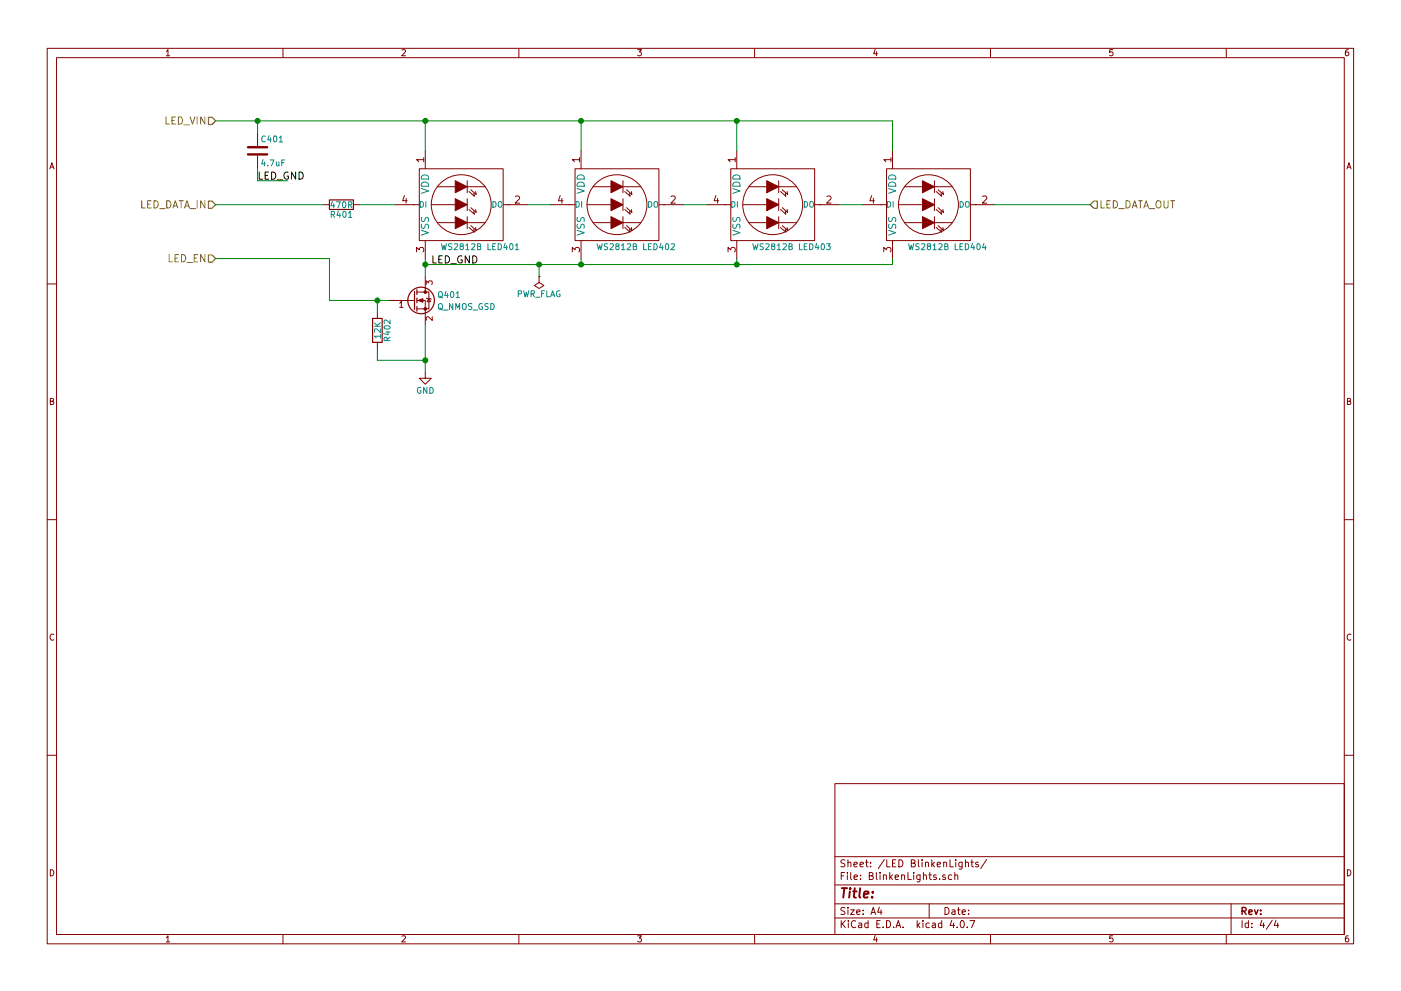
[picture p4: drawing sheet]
EESchema Schematic File Version 2
LIBS:minimum-viable-badge-rescue
LIBS:power
LIBS:device
LIBS:transistors
LIBS:conn
LIBS:linear
LIBS:regul
LIBS:74xx
LIBS:cmos4000
LIBS:adc-dac
LIBS:memory
LIBS:xilinx
LIBS:microcontrollers
LIBS:dsp
LIBS:microchip
LIBS:analog_switches
LIBS:motorola
LIBS:texas
LIBS:intel
LIBS:audio
LIBS:interface
LIBS:digital-audio
LIBS:philips
LIBS:display
LIBS:cypress
LIBS:siliconi
LIBS:opto
LIBS:atmel
LIBS:contrib
LIBS:valves
LIBS:ESP32-footprints-Shem-Lib
LIBS:minimum-viable-badge-parts
LIBS:minimum-viable-badge-cache
EELAYER 25 0
EELAYER END
$Descr A4 11693 8268
encoding utf-8
Sheet 4 4
Title ""
Date ""
Rev ""
Comp ""
Comment1 ""
Comment2 ""
Comment3 ""
Comment4 ""
$EndDescr
Text HLabel 1800 1700 0    60   Input ~ 0
LED_DATA_IN
$Comp
L Q_NMOS_GSD Q401
U 1 1
P 3450 2500
F 0 "Q401" H 3650 2550 50  0000 L CNN
F 1 "Q_NMOS_GSD" H 3650 2450 50  0000 L CNN
F 2 "TO_SOT_Packages_SMD:SOT-23" H 3650 2600 50  0001 C CNN
F 3 "" H 3450 2500 50  0001 C CNN
	1    3450 2500
	1    0    0    -1  
$EndComp
Text HLabel 1800 2150 0    60   Input ~ 0
LED_EN
$Comp
L R R402
U 1 1
P 3150 2750
F 0 "R402" V 3230 2750 50  0000 C CNN
F 1 "12K" V 3150 2750 50  0000 C CNN
F 2 "Resistors_SMD:R_0603_HandSoldering" V 3080 2750 50  0001 C CNN
F 3 "" H 3150 2750 50  0001 C CNN
	1    3150 2750
	1    0    0    -1  
$EndComp
$Comp
L GND #PWR036
U 1 1
P 3550 3100
F 0 "#PWR036" H 3550 2850 50  0001 C CNN
F 1 "GND" H 3550 2950 50  0000 C CNN
F 2 "" H 3550 3100 50  0001 C CNN
F 3 "" H 3550 3100 50  0001 C CNN
	1    3550 3100
	1    0    0    -1  
$EndComp
Text HLabel 1800 1000 0    60   Input ~ 0
LED_VIN
$Comp
L WS2812B LED401
U 1 1
P 3850 1550
F 0 "LED401" H 4200 1050 50  0000 C CNN
F 1 "WS2812B" H 3850 1050 50  0000 C CNN
F 2 "libs:WS2812B" H 4100 950 60  0001 C CIN
F 3 "" H 3850 1550 60  0000 C CNN
	1    3850 1550
	1    0    0    -1  
$EndComp
$Comp
L R R401
U 1 1
P 2850 1700
F 0 "R401" V 2930 1700 50  0000 C CNN
F 1 "470R" V 2850 1700 50  0000 C CNN
F 2 "Resistors_SMD:R_0603_HandSoldering" V 2780 1700 50  0001 C CNN
F 3 "" H 2850 1700 50  0001 C CNN
	1    2850 1700
	0    1    1    0   
$EndComp
$Comp
L C C401
U 1 1
P 2150 1250
F 0 "C401" H 2175 1350 50  0000 L CNN
F 1 "4.7uF" H 2175 1150 50  0000 L CNN
F 2 "Capacitors_SMD:C_0805_HandSoldering" H 2188 1100 50  0001 C CNN
F 3 "" H 2150 1250 50  0001 C CNN
	1    2150 1250
	1    0    0    -1  
$EndComp
Text Label 3600 2200 0    60   ~ 0
LED_GND
Text Label 2150 1500 0    60   ~ 0
LED_GND
$Comp
L WS2812B LED402
U 1 1
P 5150 1550
F 0 "LED402" H 5500 1050 50  0000 C CNN
F 1 "WS2812B" H 5150 1050 50  0000 C CNN
F 2 "libs:WS2812B" H 5400 950 60  0001 C CNN
F 3 "" H 5150 1550 60  0000 C CNN
	1    5150 1550
	1    0    0    -1  
$EndComp
$Comp
L WS2812B LED403
U 1 1
P 6450 1550
F 0 "LED403" H 6800 1050 50  0000 C CNN
F 1 "WS2812B" H 6450 1050 50  0000 C CNN
F 2 "libs:WS2812B" H 6700 950 60  0001 C CNN
F 3 "" H 6450 1550 60  0000 C CNN
	1    6450 1550
	1    0    0    -1  
$EndComp
$Comp
L WS2812B LED404
U 1 1
P 7750 1550
F 0 "LED404" H 8100 1050 50  0000 C CNN
F 1 "WS2812B" H 7750 1050 50  0000 C CNN
F 2 "libs:WS2812B" H 8000 950 60  0001 C CNN
F 3 "" H 7750 1550 60  0000 C CNN
	1    7750 1550
	1    0    0    -1  
$EndComp
Text HLabel 9100 1700 2    60   Input ~ 0
LED_DATA_OUT
Wire Wire Line
	2750 2500 3250 2500
Wire Wire Line
	3150 2600 3150 2500
Connection ~ 3150 2500
Wire Wire Line
	3550 2700 3550 3100
Wire Wire Line
	3550 3000 3150 3000
Wire Wire Line
	3150 3000 3150 2900
Connection ~ 3550 3000
Wire Wire Line
	3000 1700 3300 1700
Wire Wire Line
	2700 1700 1800 1700
Wire Wire Line
	2750 2500 2750 2150
Wire Wire Line
	2750 2150 1800 2150
Wire Wire Line
	1800 1000 7450 1000
Wire Wire Line
	3550 1000 3550 1250
Wire Wire Line
	2150 1100 2150 1000
Connection ~ 2150 1000
Wire Wire Line
	2150 1500 2150 1400
Wire Wire Line
	3550 2300 3550 2150
Wire Wire Line
	3550 2200 7450 2200
Connection ~ 3550 2200
Wire Wire Line
	2150 1500 2400 1500
Wire Wire Line
	4400 1700 4600 1700
Wire Wire Line
	4850 2200 4850 2150
Wire Wire Line
	6150 2200 6150 2150
Connection ~ 4850 2200
Wire Wire Line
	7450 2200 7450 2150
Connection ~ 6150 2200
Wire Wire Line
	7450 1000 7450 1250
Connection ~ 3550 1000
Wire Wire Line
	4850 1250 4850 1000
Connection ~ 4850 1000
Wire Wire Line
	6150 1250 6150 1000
Connection ~ 6150 1000
Wire Wire Line
	5700 1700 5900 1700
Wire Wire Line
	7000 1700 7200 1700
Wire Wire Line
	8300 1700 9100 1700
$Comp
L PWR_FLAG #FLG037
U 1 1
P 4500 2300
F 0 "#FLG037" H 4500 2375 50  0001 C CNN
F 1 "PWR_FLAG" H 4500 2450 50  0000 C CNN
F 2 "" H 4500 2300 50  0001 C CNN
F 3 "" H 4500 2300 50  0001 C CNN
	1    4500 2300
	-1   0    0    1   
$EndComp
Wire Wire Line
	4500 2300 4500 2200
Connection ~ 4500 2200
$EndSCHEMATC
